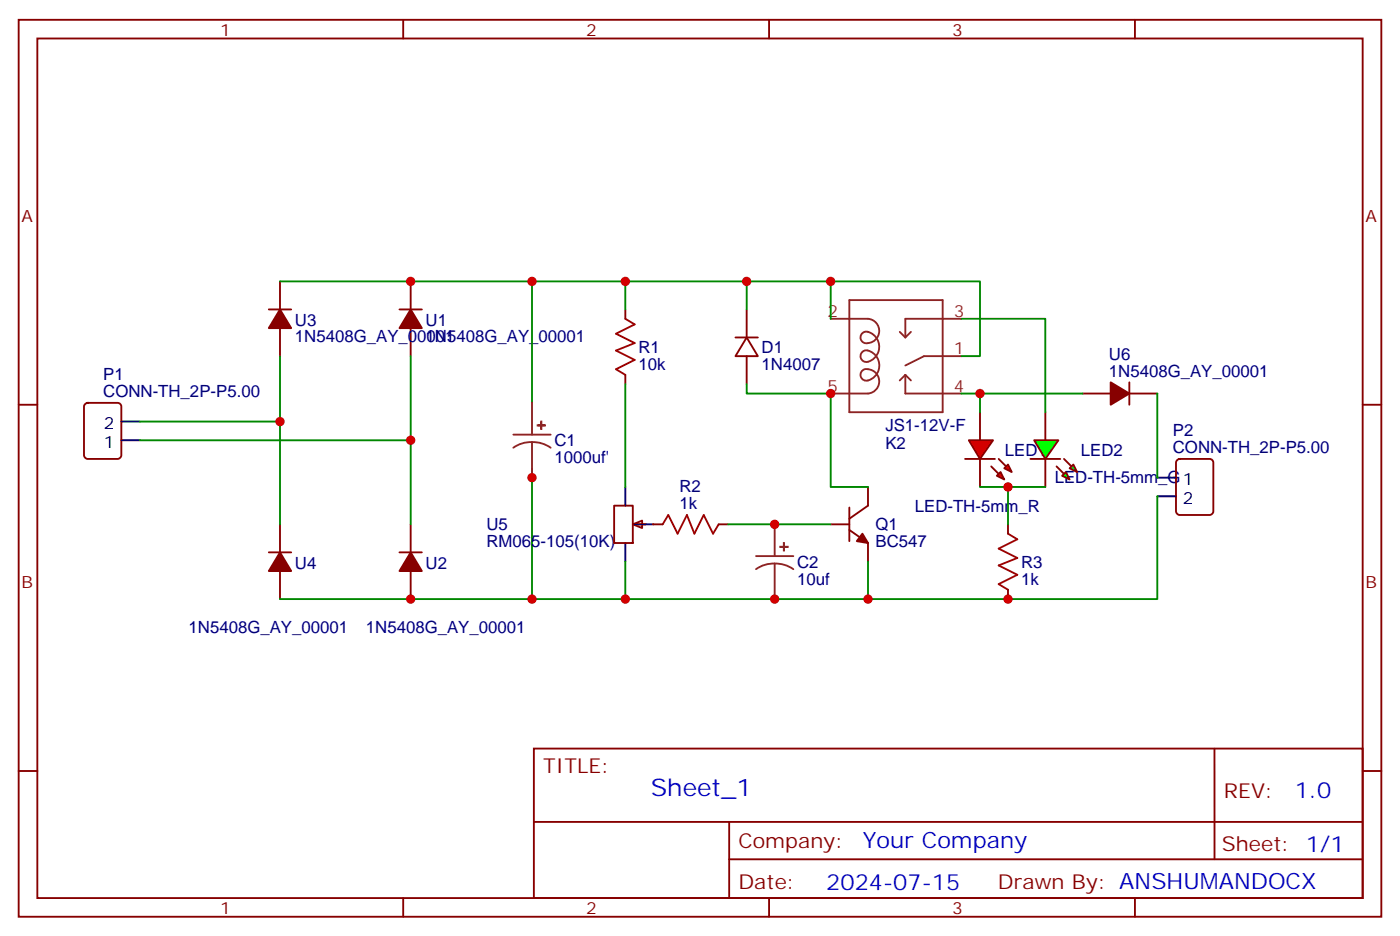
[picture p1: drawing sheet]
<svg xmlns="http://www.w3.org/2000/svg" width="265mm" height="177mm" viewBox="0 0 265 177" stroke-linecap="round" stroke-linejoin="round" font-family="sans-serif">
<g fill="none" stroke="#870000" stroke-width=".35">
<path d="M3.5 3.7h257.6v169.4h-257.6zM7.1 7.3h250.4v162.2h-250.4zM76.2 3.7v3.6M145.3 3.7v3.6M214.5 3.7v3.6M50.8 58.4h4.2M52.9 53.1v5.3M75.5 58.4h4.2M77.6 53.1v5.3M118.2 58.4v1.8M3.5 76.4h3.6M16.1 76.3l.5-.2h5.6a.71 .71 0 0 1 .7 .7v9.1a.76 .76 0 0 1-.7 .7h-5.6a.76 .76 0 0 1-.7-.7v-9.1z"/>
<path d="M52.9 61.9v5.3M77.6 61.9v5.3M118.2 70.8v1.7M257.5 76.4h3.6M52.9 99v5.3M77.6 99v5.3M50.8 104.3h4.2M52.9 107.8v5.3M75.5 104.3h4.2M77.6 107.8v5.3M3.5 145.6h3.6M100.9 141.3h156.6v28.2h-156.6z"/>
<path d="M100.9 155.2h156.5M137.8 155.2v14.1M229.5 141.3v20.9M257.5 145.6h3.6M76.2 169.5v3.6M137.8 162.2h119.6M145.3 169.5v3.6M214.5 169.5v3.6"/>
</g>
<g fill="#870000" stroke="#870000" stroke-width=".35">
<path d="M77.6 58.4l2.1 3.5h-4.2z"/>
<path d="M77.6 104.3l2.1 3.5h-4.2z"/>
<path d="M52.9 58.4l2.1 3.5h-4.2z"/>
<path d="M52.9 104.3l2.1 3.5h-4.2z"/>
</g>
<path d="M22.9 79.6h3.6M22.9 83.1h3.6" fill="none" stroke="#000" stroke-width=".35"/>
<path d="M52.9 53.1h47.6v23M26.5 79.6h26.4M52.9 67.2v31.8M77.6 67.2v31.8M26.5 83.1h51.1M100.5 88.4v24.7h-47.6" fill="none" stroke="#008700" stroke-width=".35"/>
<path d="M100.5 76.1v6M97 82.1h7.1M100.5 83.5l-1.8 .2-1.7 .8M100.5 83.5l1.9 .2 1.7 .8M100.5 83.5v6.7" fill="none" stroke="#8c2424" stroke-width=".35"/>
<g fill="#8c2424" stroke="#8c2424" stroke-width=".35">
<path d="M101.6 80.3h1.4z"/>
<path d="M102.3 79.6v1.4z"/>
</g>
<path d="M118.2 60.2l1.7 1-3.5 1.8 3.5 1.8-3.5 1.4 3.5 1.7-3.5 1.8 1.8 1.1" fill="none" stroke="#a10000" stroke-width=".35"/>
<path d="M119.6 99l1.8-.7v1.4z" fill="#f0f0f0" stroke="#870000" stroke-width=".35"/>
<path d="M141.1 58.4v5.3M139 63.7h4.2M141.1 63.7l2.1 3.5h-4.2zM141.1 67.2v5.3M116.1 95.5h3.5v7h-3.5zM120.3 99h1.8M123.5 99h1.7M135.8 99h1.8M157 99h3.5M160.5 95.8v6.4M164 91.9v3.6l-3.5 2.4M160.5 100l3.5 2.5v3.5" fill="none" stroke="#870000" stroke-width=".35"/>
<path d="M118.2 91.9v3.6M119.9 99h3.6M118.2 102.5v3.5" fill="none" stroke="#000" stroke-width=".35"/>
<path d="M125.2 99l1.1-1.8 1.8 3.6 1.7-3.6 1.4 3.6 1.8-3.6 1.8 3.6 1-1.8" fill="none" stroke="#a10000" stroke-width=".35"/>
<g fill="none" stroke="#8c2424" stroke-width=".35">
<path d="M160.5 56.7h17.7v21.1h-17.7zM157 60.2h7a2.28 2.28 0 0 1 2.1 2.8 2.28 2.28 0 0 1-3 1.6 1.1 1.1 0 0 1-.4-1.4 1.1 1.1 0 0 1 1.3-.5 2.92 2.92 0 0 1 2.2 2.9 2.92 2.92 0 0 1-2.5 2.7 1.1 1.1 0 0 1-1.1-1.2 1.1 1.1 0 0 1 1.4-.9 2.91 2.91 0 0 1 2.2 3 2.91 2.91 0 0 1-2.5 2.7 1.1 1.1 0 0 1-1.1-1.3 1.1 1.1 0 0 1 1.4-.9 2.3 2.3 0 0 1 2.2 2.3 2.3 2.3 0 0 1-2.2 2.3h-7M170 62.7l1.1 1M171.1 70.8v3.5h10.6M171.1 70.8l-1.1 1M171.1 70.8l1.1 1M172.2 62.7l-1.1 1M181.7 60.2h-10.6v3.5M181.7 67.2h-7.1l-3.5 1.8M146.4 99v6M142.9 105h7M146.4 106.4l-1.8 .2-1.7 .9"/>
<path d="M146.4 106.4l1.9 .2 1.6 .9M146.4 106.4v6.7"/>
</g>
<g fill="#8c2424" stroke="#8c2424" stroke-width=".35">
<path d="M147.5 103.2l1.4 .1z"/>
<path d="M148.1 102.5l.1 1.4z"/>
</g>
<path d="M163 100.8l1 1.7-2.1-.3z" fill="#870000" stroke="#870000" stroke-width=".35"/>
<g fill="#f00" stroke="#870000" stroke-width=".35">
<path d="M183.1 83.1h4.6l-2.5 3.5z"/>
<path d="M182.4 86.6h5.6z"/>
</g>
<g fill="#870000" stroke="#870000" stroke-width=".35">
<path d="M188.7 86.6l1.4 1.5z"/>
<path d="M187.3 88.1l1.4 1.4z"/>
</g>
<g fill="#f00" stroke="#870000" stroke-width=".35">
<path d="M189.8 88.4l.7-.7 .7 1.4z"/>
<path d="M188.4 89.8l.7-.7 .7 1.4z"/>
</g>
<path d="M185.2 77.8v5.3M197.6 77.8v5.3M185.2 86.6v5.3M197.6 86.6v5.3" fill="none" stroke="#870000" stroke-width=".35"/>
<g fill="#0f0" stroke="#870000" stroke-width=".35">
<path d="M200.7 89.8l.7-.7 .7 1.4z"/>
<path d="M202.1 88.4l.7-.7 .8 1.4z"/>
</g>
<g fill="#870000" stroke="#870000" stroke-width=".35">
<path d="M199.7 88.1l1.4 1.4z"/>
<path d="M201.1 86.6l1.4 1.5z"/>
</g>
<path d="M194.7 86.6h5.7z" fill="#f00" stroke="#870000" stroke-width=".35"/>
<path d="M195.4 83.1h4.6l-2.4 3.5z" fill="#0f0" stroke="#870000" stroke-width=".35"/>
<path d="M209.9 72.2l3.5 2.1-3.5 2.1z" fill="#870000" stroke="#870000" stroke-width=".35"/>
<path d="M204.6 74.3h5.3M213.4 74.3h5.3M213.4 72.2v4.2M190.5 99v1.8M222.5 86.8l.5-.2h5.6a.71 .71 0 0 1 .7 .7v9.2a.76 .76 0 0 1-.7 .7h-5.6a.76 .76 0 0 1-.8-.7v-9.2zM190.5 111.3v1.8" fill="none" stroke="#870000" stroke-width=".35"/>
<path d="M190.5 100.8l1.8 1-3.6 1.8 3.6 1.7-3.6 1.5 3.6 1.7-3.6 1.8 1.8 1" fill="none" stroke="#a10000" stroke-width=".35"/>
<path d="M218.7 90.2h3.5M218.7 93.7h3.5" fill="none" stroke="#000" stroke-width=".35"/>
<g fill="none" stroke="#008700" stroke-width=".35">
<path d="M100.5 53.1h84.7v14.1h-3.5M118.2 53.1v5.3M141.1 53.1v5.3M157 53.1v7.1M118.2 72.5v19.4M141.1 72.5v1.8h15.9v17.6h7M181.7 60.2h15.9v17.6M181.7 74.3h3.5v3.5M185.2 74.3h19.4M218.7 74.3v15.9M137.6 99h19.4M185.2 91.9h12.4"/>
<path d="M190.5 91.9v7.1M218.7 93.7v19.4h-54.7M118.2 106v7.1M164 106v7.1h-63.5"/>
</g>
<g fill="#c00">
<circle cx="52.9" cy="79.6" r=".88"/>
<circle cx="77.6" cy="83.1" r=".88"/>
<circle cx="77.6" cy="113.1" r=".88"/>
<circle cx="100.5" cy="90.2" r=".88"/>
<circle cx="77.6" cy="53.1" r=".88"/>
<circle cx="100.5" cy="53.1" r=".88"/>
<circle cx="157" cy="53.1" r=".88"/>
<circle cx="141.1" cy="53.1" r=".88"/>
<circle cx="118.2" cy="53.1" r=".88"/>
<circle cx="100.5" cy="113.1" r=".88"/>
<circle cx="146.4" cy="113.1" r=".88"/>
<circle cx="118.2" cy="113.1" r=".88"/>
<circle cx="146.4" cy="99" r=".88"/>
<circle cx="157" cy="74.3" r=".88"/>
<circle cx="190.5" cy="91.9" r=".88"/>
<circle cx="164" cy="113.1" r=".88"/>
<circle cx="190.5" cy="113.1" r=".88"/>
<circle cx="185.2" cy="74.3" r=".88"/>
</g>
<text font-size="4.6" fill="#00f" x="123" y="150.4">Sheet_1</text>
<g font-size="4.2" fill="#00f">
<text x="244.7" y="150.6">1.0</text>
<text x="163.1" y="160.1">Your Company</text>
<text x="156.1" y="168">2024-07-15</text>
</g>
<g font-size="3.9" fill="#800">
<text x="102.7" y="145.9">TITLE:</text>
<text x="231.3" y="150.6">REV:</text>
<text x="139.6" y="160.1">Company:</text>
<text x="230.9" y="160.7">Sheet: 1/1</text>
<text x="139.6" y="167.8">Date:</text>
<text x="188.6" y="167.9">Drawn By: ANSHUMANDOCX</text>
</g>
<g font-size="3.2" fill="#800">
<text x="41.6" y="6.7">1</text>
<text x="110.8" y="6.7">2</text>
<text x="179.9" y="6.7">3</text>
<text x="4.1" y="41.8">A</text>
<text x="258.1" y="41.8">A</text>
<text x="4.1" y="111">B</text>
<text x="258.1" y="111">B</text>
<text x="41.6" y="172.5">1</text>
<text x="110.8" y="172.5">2</text>
<text x="179.9" y="172.5">3</text>
</g>
<g font-size="3.2" fill="#8d2323">
<text x="156.4" y="59.8">2</text>
<text x="180.3" y="59.8">3</text>
<text x="180.3" y="66.9">1</text>
<text x="156.4" y="73.9">5</text>
<text x="180.3" y="73.9">4</text>
</g>
<g font-size="3.2" fill="#000080">
<text x="55.7" y="64.6">1N5408G_AY_00001</text>
<text x="55.7" y="61.5">U3</text>
<text x="80.4" y="64.6">1N5408G_AY_00001</text>
<text x="80.4" y="61.5">U1</text>
<text x="19.5" y="71.8">P1</text>
<text x="120.6" y="69.8">10k</text>
<text x="120.6" y="66.6">R1</text>
<text x="143.9" y="69.8">1N4007</text>
<text x="143.9" y="66.6">D1</text>
<text x="209.6" y="71.1">1N5408G_AY_00001</text>
<text x="209.6" y="67.9">U6</text>
<text x="19.5" y="75">CONN-TH_2P-P5.00</text>
<text x="167.3" y="81.5">JS1-12V-F</text>
<text x="221.6" y="82.4">P2</text>
<text x="104.8" y="87.5">1000uf'</text>
<text x="104.8" y="84.2">C1</text>
<text x="167.3" y="84.7">K2</text>
<text x="189.9" y="86">LED1</text>
<text x="204.3" y="86">LED2</text>
<text x="221.6" y="85.6">CONN-TH_2P-P5.00</text>
<text x="128.4" y="92.9">R2</text>
<text x="199.3" y="91.2">LED-TH-5mm_G</text>
<text x="91.9" y="100.1">U5</text>
<text x="128.4" y="96.2">1k</text>
<text x="165.5" y="100.1">Q1</text>
<text x="172.9" y="96.6">LED-TH-5mm_R</text>
<text x="55.7" y="107.4">U4</text>
<text x="80.4" y="107.4">U2</text>
<text x="91.9" y="103.3">RM065-105(10K)</text>
<text x="150.6" y="107.2">C2</text>
<text x="165.5" y="103.3">BC547</text>
<text x="193" y="107.2">R3</text>
<text x="150.6" y="110.4">10uf</text>
<text x="193" y="110.4">1k</text>
<text x="35.6" y="119.5">1N5408G_AY_00001</text>
<text x="69.1" y="119.5">1N5408G_AY_00001</text>
</g>
<g font-size="3.2">
<text x="19.6" y="81">2</text>
<text x="19.6" y="84.5">1</text>
<text x="223.6" y="91.6">1</text>
<text x="223.6" y="95.1">2</text>
</g>
</svg>
